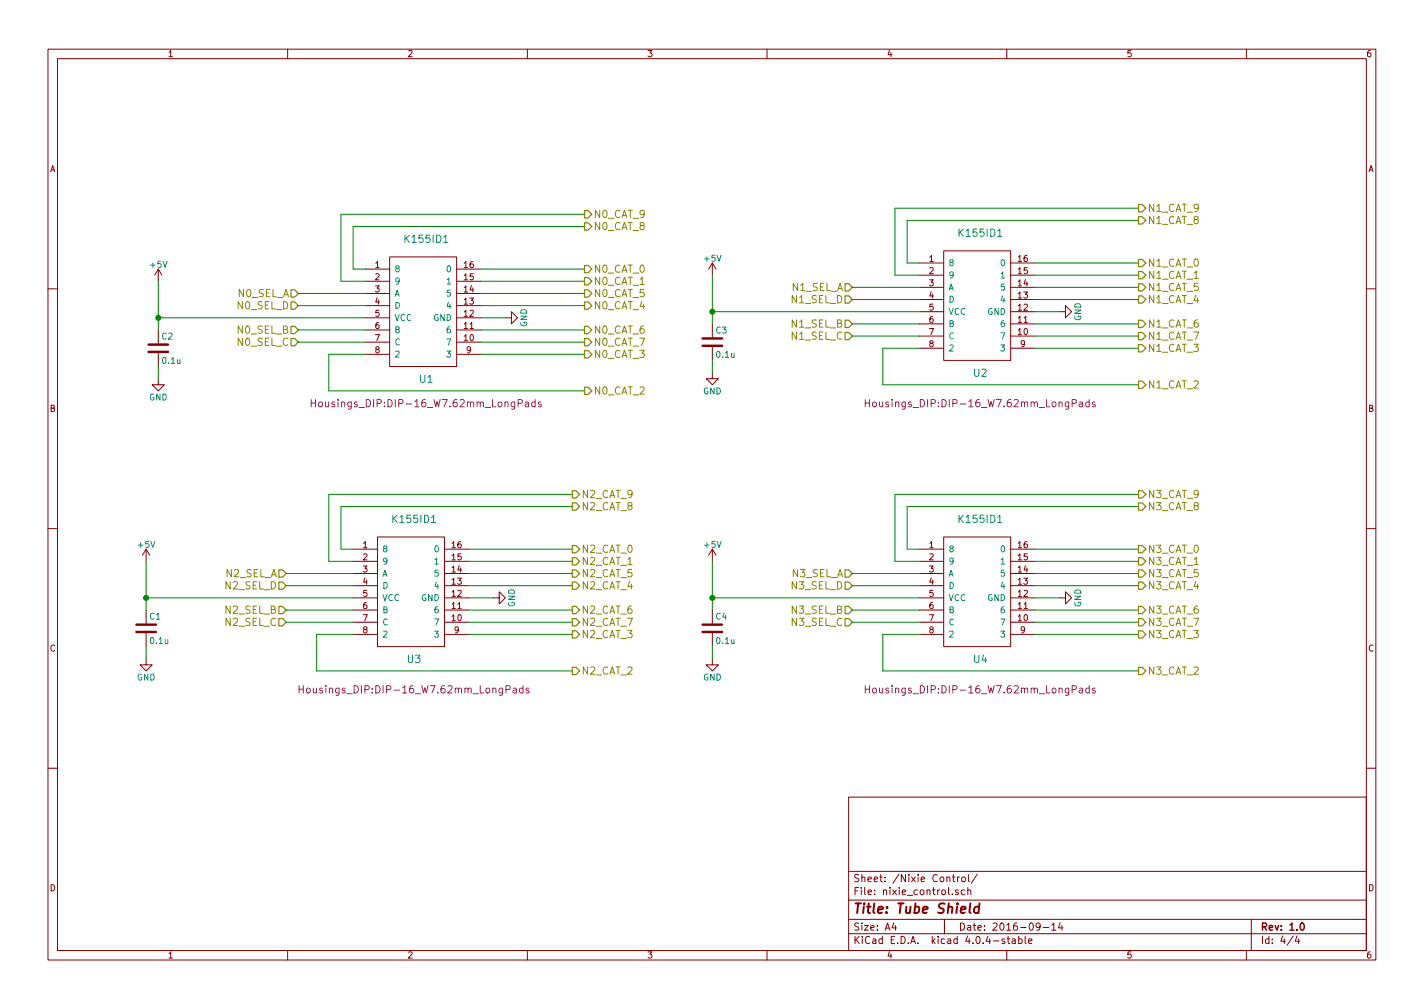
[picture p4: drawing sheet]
EESchema Schematic File Version 2
LIBS:tube_shield-rescue
LIBS:power
LIBS:device
LIBS:transistors
LIBS:conn
LIBS:linear
LIBS:regul
LIBS:74xx
LIBS:cmos4000
LIBS:adc-dac
LIBS:memory
LIBS:xilinx
LIBS:microcontrollers
LIBS:dsp
LIBS:microchip
LIBS:analog_switches
LIBS:motorola
LIBS:texas
LIBS:intel
LIBS:audio
LIBS:interface
LIBS:digital-audio
LIBS:philips
LIBS:display
LIBS:cypress
LIBS:siliconi
LIBS:opto
LIBS:atmel
LIBS:contrib
LIBS:valves
LIBS:nixie_lib
LIBS:nixie_clock-rescue
LIBS:tube_shield-cache
EELAYER 25 0
EELAYER END
$Descr A4 11693 8268
encoding utf-8
Sheet 4 4
Title "Tube Shield"
Date "2016-09-14"
Rev "1.0"
Comp ""
Comment1 ""
Comment2 ""
Comment3 ""
Comment4 ""
$EndDescr
$Comp
L K155ID1 U1
U 1 1
P 3500 2750
F 0 "U1" H 3500 2400 60  0000 C CNN
F 1 "K155ID1" H 3500 3550 60  0000 C CNN
F 2 "Housings_DIP:DIP-16_W7.62mm_LongPads" H 3500 2200 60  0000 C CNN
F 3 "" H 3500 2800 60  0000 C CNN
	1    3500 2750
	1    0    0    -1  
$EndComp
$Comp
L +5V #PWR014
U 1 1
P 1300 2300
F 0 "#PWR014" H 1300 2150 50  0001 C CNN
F 1 "+5V" H 1300 2440 50  0000 C CNN
F 2 "" H 1300 2300 50  0000 C CNN
F 3 "" H 1300 2300 50  0000 C CNN
	1    1300 2300
	1    0    0    -1  
$EndComp
$Comp
L C C2
U 1 1
P 1300 2850
F 0 "C2" H 1325 2950 50  0000 L CNN
F 1 "0.1u" H 1325 2750 50  0000 L CNN
F 2 "" H 1338 2700 50  0000 C CNN
F 3 "" H 1300 2850 50  0000 C CNN
	1    1300 2850
	1    0    0    -1  
$EndComp
$Comp
L GND #PWR015
U 1 1
P 1300 3100
F 0 "#PWR015" H 1300 2850 50  0001 C CNN
F 1 "GND" H 1300 2950 50  0000 C CNN
F 2 "" H 1300 3100 50  0000 C CNN
F 3 "" H 1300 3100 50  0000 C CNN
	1    1300 3100
	1    0    0    -1  
$EndComp
Text HLabel 2450 2400 0    60   Input ~ 0
N0_SEL_A
Text HLabel 2450 2700 0    60   Input ~ 0
N0_SEL_B
Text HLabel 2450 2800 0    60   Input ~ 0
N0_SEL_C
Text HLabel 2450 2500 0    60   Input ~ 0
N0_SEL_D
Wire Wire Line
	3000 2600 1300 2600
Wire Wire Line
	1300 2300 1300 2700
Connection ~ 1300 2600
Wire Wire Line
	1300 3000 1300 3100
Wire Wire Line
	3000 2700 2450 2700
Wire Wire Line
	3000 2800 2450 2800
Wire Wire Line
	3000 2500 2450 2500
Wire Wire Line
	3000 2400 2450 2400
Wire Wire Line
	3950 2600 4150 2600
$Comp
L GND #PWR016
U 1 1
P 4150 2600
F 0 "#PWR016" H 4150 2350 50  0001 C CNN
F 1 "GND" H 4150 2450 50  0000 C CNN
F 2 "" H 4150 2600 50  0000 C CNN
F 3 "" H 4150 2600 50  0000 C CNN
	1    4150 2600
	0    -1   -1   0   
$EndComp
Wire Wire Line
	3950 2200 4800 2200
Wire Wire Line
	3950 2300 4800 2300
Wire Wire Line
	3000 2900 2700 2900
Wire Wire Line
	2700 2900 2700 3200
Wire Wire Line
	2700 3200 4800 3200
Wire Wire Line
	3950 2900 4800 2900
Wire Wire Line
	3950 2800 4800 2800
Wire Wire Line
	3950 2700 4800 2700
Wire Wire Line
	3950 2500 4800 2500
Wire Wire Line
	3950 2400 4800 2400
Wire Wire Line
	3000 2300 2800 2300
Wire Wire Line
	2800 2300 2800 1750
Wire Wire Line
	2800 1750 4800 1750
Wire Wire Line
	3000 2200 2900 2200
Wire Wire Line
	2900 2200 2900 1850
Wire Wire Line
	2900 1850 4800 1850
Text HLabel 4800 1750 2    60   Output ~ 0
N0_CAT_9
Text HLabel 4800 1850 2    60   Output ~ 0
N0_CAT_8
Text HLabel 4800 2200 2    60   Output ~ 0
N0_CAT_0
Text HLabel 4800 2300 2    60   Output ~ 0
N0_CAT_1
Text HLabel 4800 2400 2    60   Output ~ 0
N0_CAT_5
Text HLabel 4800 2500 2    60   Output ~ 0
N0_CAT_4
Text HLabel 4800 2700 2    60   Output ~ 0
N0_CAT_6
Text HLabel 4800 2800 2    60   Output ~ 0
N0_CAT_7
Text HLabel 4800 2900 2    60   Output ~ 0
N0_CAT_3
Text HLabel 4800 3200 2    60   Output ~ 0
N0_CAT_2
$Comp
L K155ID1 U2
U 1 1
P 8050 2700
F 0 "U2" H 8050 2350 60  0000 C CNN
F 1 "K155ID1" H 8050 3500 60  0000 C CNN
F 2 "Housings_DIP:DIP-16_W7.62mm_LongPads" H 8050 2100 60  0000 C CNN
F 3 "" H 8050 2750 60  0000 C CNN
	1    8050 2700
	1    0    0    -1  
$EndComp
$Comp
L +5V #PWR017
U 1 1
P 5850 2250
F 0 "#PWR017" H 5850 2100 50  0001 C CNN
F 1 "+5V" H 5850 2390 50  0000 C CNN
F 2 "" H 5850 2250 50  0000 C CNN
F 3 "" H 5850 2250 50  0000 C CNN
	1    5850 2250
	1    0    0    -1  
$EndComp
$Comp
L C C3
U 1 1
P 5850 2800
F 0 "C3" H 5875 2900 50  0000 L CNN
F 1 "0.1u" H 5875 2700 50  0000 L CNN
F 2 "" H 5888 2650 50  0000 C CNN
F 3 "" H 5850 2800 50  0000 C CNN
	1    5850 2800
	1    0    0    -1  
$EndComp
$Comp
L GND #PWR018
U 1 1
P 5850 3050
F 0 "#PWR018" H 5850 2800 50  0001 C CNN
F 1 "GND" H 5850 2900 50  0000 C CNN
F 2 "" H 5850 3050 50  0000 C CNN
F 3 "" H 5850 3050 50  0000 C CNN
	1    5850 3050
	1    0    0    -1  
$EndComp
Text HLabel 7000 2350 0    60   Input ~ 0
N1_SEL_A
Text HLabel 7000 2650 0    60   Input ~ 0
N1_SEL_B
Text HLabel 7000 2750 0    60   Input ~ 0
N1_SEL_C
Text HLabel 7000 2450 0    60   Input ~ 0
N1_SEL_D
Wire Wire Line
	7550 2550 5850 2550
Wire Wire Line
	5850 2250 5850 2650
Connection ~ 5850 2550
Wire Wire Line
	5850 2950 5850 3050
Wire Wire Line
	7550 2650 7000 2650
Wire Wire Line
	7550 2750 7000 2750
Wire Wire Line
	7550 2450 7000 2450
Wire Wire Line
	7550 2350 7000 2350
Wire Wire Line
	8500 2550 8700 2550
$Comp
L GND #PWR019
U 1 1
P 8700 2550
F 0 "#PWR019" H 8700 2300 50  0001 C CNN
F 1 "GND" H 8700 2400 50  0000 C CNN
F 2 "" H 8700 2550 50  0000 C CNN
F 3 "" H 8700 2550 50  0000 C CNN
	1    8700 2550
	0    -1   -1   0   
$EndComp
Wire Wire Line
	8500 2150 9350 2150
Wire Wire Line
	8500 2250 9350 2250
Wire Wire Line
	7550 2850 7250 2850
Wire Wire Line
	7250 2850 7250 3150
Wire Wire Line
	7250 3150 9350 3150
Wire Wire Line
	8500 2850 9350 2850
Wire Wire Line
	8500 2750 9350 2750
Wire Wire Line
	8500 2650 9350 2650
Wire Wire Line
	8500 2450 9350 2450
Wire Wire Line
	8500 2350 9350 2350
Wire Wire Line
	7550 2250 7350 2250
Wire Wire Line
	7350 2250 7350 1700
Wire Wire Line
	7350 1700 9350 1700
Wire Wire Line
	7550 2150 7450 2150
Wire Wire Line
	7450 2150 7450 1800
Wire Wire Line
	7450 1800 9350 1800
Text HLabel 9350 1700 2    60   Output ~ 0
N1_CAT_9
Text HLabel 9350 1800 2    60   Output ~ 0
N1_CAT_8
Text HLabel 9350 2150 2    60   Output ~ 0
N1_CAT_0
Text HLabel 9350 2250 2    60   Output ~ 0
N1_CAT_1
Text HLabel 9350 2350 2    60   Output ~ 0
N1_CAT_5
Text HLabel 9350 2450 2    60   Output ~ 0
N1_CAT_4
Text HLabel 9350 2650 2    60   Output ~ 0
N1_CAT_6
Text HLabel 9350 2750 2    60   Output ~ 0
N1_CAT_7
Text HLabel 9350 2850 2    60   Output ~ 0
N1_CAT_3
Text HLabel 9350 3150 2    60   Output ~ 0
N1_CAT_2
$Comp
L K155ID1 U3
U 1 1
P 3400 5050
F 0 "U3" H 3400 4700 60  0000 C CNN
F 1 "K155ID1" H 3400 5850 60  0000 C CNN
F 2 "Housings_DIP:DIP-16_W7.62mm_LongPads" H 3400 4450 60  0000 C CNN
F 3 "" H 3400 5100 60  0000 C CNN
	1    3400 5050
	1    0    0    -1  
$EndComp
$Comp
L +5V #PWR020
U 1 1
P 1200 4600
F 0 "#PWR020" H 1200 4450 50  0001 C CNN
F 1 "+5V" H 1200 4740 50  0000 C CNN
F 2 "" H 1200 4600 50  0000 C CNN
F 3 "" H 1200 4600 50  0000 C CNN
	1    1200 4600
	1    0    0    -1  
$EndComp
$Comp
L C C1
U 1 1
P 1200 5150
F 0 "C1" H 1225 5250 50  0000 L CNN
F 1 "0.1u" H 1225 5050 50  0000 L CNN
F 2 "" H 1238 5000 50  0000 C CNN
F 3 "" H 1200 5150 50  0000 C CNN
	1    1200 5150
	1    0    0    -1  
$EndComp
$Comp
L GND #PWR021
U 1 1
P 1200 5400
F 0 "#PWR021" H 1200 5150 50  0001 C CNN
F 1 "GND" H 1200 5250 50  0000 C CNN
F 2 "" H 1200 5400 50  0000 C CNN
F 3 "" H 1200 5400 50  0000 C CNN
	1    1200 5400
	1    0    0    -1  
$EndComp
Text HLabel 2350 4700 0    60   Input ~ 0
N2_SEL_A
Text HLabel 2350 5000 0    60   Input ~ 0
N2_SEL_B
Text HLabel 2350 5100 0    60   Input ~ 0
N2_SEL_C
Text HLabel 2350 4800 0    60   Input ~ 0
N2_SEL_D
Wire Wire Line
	2900 4900 1200 4900
Wire Wire Line
	1200 4600 1200 5000
Connection ~ 1200 4900
Wire Wire Line
	1200 5300 1200 5400
Wire Wire Line
	2900 5000 2350 5000
Wire Wire Line
	2900 5100 2350 5100
Wire Wire Line
	2900 4800 2350 4800
Wire Wire Line
	2900 4700 2350 4700
Wire Wire Line
	3850 4900 4050 4900
$Comp
L GND #PWR022
U 1 1
P 4050 4900
F 0 "#PWR022" H 4050 4650 50  0001 C CNN
F 1 "GND" H 4050 4750 50  0000 C CNN
F 2 "" H 4050 4900 50  0000 C CNN
F 3 "" H 4050 4900 50  0000 C CNN
	1    4050 4900
	0    -1   -1   0   
$EndComp
Wire Wire Line
	3850 4500 4700 4500
Wire Wire Line
	3850 4600 4700 4600
Wire Wire Line
	2900 5200 2600 5200
Wire Wire Line
	2600 5200 2600 5500
Wire Wire Line
	2600 5500 4700 5500
Wire Wire Line
	3850 5200 4700 5200
Wire Wire Line
	3850 5100 4700 5100
Wire Wire Line
	3850 5000 4700 5000
Wire Wire Line
	3850 4800 4700 4800
Wire Wire Line
	3850 4700 4700 4700
Wire Wire Line
	2900 4600 2700 4600
Wire Wire Line
	2700 4600 2700 4050
Wire Wire Line
	2700 4050 4700 4050
Wire Wire Line
	2900 4500 2800 4500
Wire Wire Line
	2800 4500 2800 4150
Wire Wire Line
	2800 4150 4700 4150
Text HLabel 4700 4050 2    60   Output ~ 0
N2_CAT_9
Text HLabel 4700 4150 2    60   Output ~ 0
N2_CAT_8
Text HLabel 4700 4500 2    60   Output ~ 0
N2_CAT_0
Text HLabel 4700 4600 2    60   Output ~ 0
N2_CAT_1
Text HLabel 4700 4700 2    60   Output ~ 0
N2_CAT_5
Text HLabel 4700 4800 2    60   Output ~ 0
N2_CAT_4
Text HLabel 4700 5000 2    60   Output ~ 0
N2_CAT_6
Text HLabel 4700 5100 2    60   Output ~ 0
N2_CAT_7
Text HLabel 4700 5200 2    60   Output ~ 0
N2_CAT_3
Text HLabel 4700 5500 2    60   Output ~ 0
N2_CAT_2
$Comp
L K155ID1 U4
U 1 1
P 8050 5050
F 0 "U4" H 8050 4700 60  0000 C CNN
F 1 "K155ID1" H 8050 5850 60  0000 C CNN
F 2 "Housings_DIP:DIP-16_W7.62mm_LongPads" H 8050 4450 60  0000 C CNN
F 3 "" H 8050 5100 60  0000 C CNN
	1    8050 5050
	1    0    0    -1  
$EndComp
$Comp
L +5V #PWR023
U 1 1
P 5850 4600
F 0 "#PWR023" H 5850 4450 50  0001 C CNN
F 1 "+5V" H 5850 4740 50  0000 C CNN
F 2 "" H 5850 4600 50  0000 C CNN
F 3 "" H 5850 4600 50  0000 C CNN
	1    5850 4600
	1    0    0    -1  
$EndComp
$Comp
L C C4
U 1 1
P 5850 5150
F 0 "C4" H 5875 5250 50  0000 L CNN
F 1 "0.1u" H 5875 5050 50  0000 L CNN
F 2 "" H 5888 5000 50  0000 C CNN
F 3 "" H 5850 5150 50  0000 C CNN
	1    5850 5150
	1    0    0    -1  
$EndComp
$Comp
L GND #PWR024
U 1 1
P 5850 5400
F 0 "#PWR024" H 5850 5150 50  0001 C CNN
F 1 "GND" H 5850 5250 50  0000 C CNN
F 2 "" H 5850 5400 50  0000 C CNN
F 3 "" H 5850 5400 50  0000 C CNN
	1    5850 5400
	1    0    0    -1  
$EndComp
Text HLabel 7000 4700 0    60   Input ~ 0
N3_SEL_A
Text HLabel 7000 5000 0    60   Input ~ 0
N3_SEL_B
Text HLabel 7000 5100 0    60   Input ~ 0
N3_SEL_C
Text HLabel 7000 4800 0    60   Input ~ 0
N3_SEL_D
Wire Wire Line
	7550 4900 5850 4900
Wire Wire Line
	5850 4600 5850 5000
Connection ~ 5850 4900
Wire Wire Line
	5850 5300 5850 5400
Wire Wire Line
	7550 5000 7000 5000
Wire Wire Line
	7550 5100 7000 5100
Wire Wire Line
	7550 4800 7000 4800
Wire Wire Line
	7550 4700 7000 4700
Wire Wire Line
	8500 4900 8700 4900
$Comp
L GND #PWR025
U 1 1
P 8700 4900
F 0 "#PWR025" H 8700 4650 50  0001 C CNN
F 1 "GND" H 8700 4750 50  0000 C CNN
F 2 "" H 8700 4900 50  0000 C CNN
F 3 "" H 8700 4900 50  0000 C CNN
	1    8700 4900
	0    -1   -1   0   
$EndComp
Wire Wire Line
	8500 4500 9350 4500
Wire Wire Line
	8500 4600 9350 4600
Wire Wire Line
	7550 5200 7250 5200
Wire Wire Line
	7250 5200 7250 5500
Wire Wire Line
	7250 5500 9350 5500
Wire Wire Line
	8500 5200 9350 5200
Wire Wire Line
	8500 5100 9350 5100
Wire Wire Line
	8500 5000 9350 5000
Wire Wire Line
	8500 4800 9350 4800
Wire Wire Line
	8500 4700 9350 4700
Wire Wire Line
	7550 4600 7350 4600
Wire Wire Line
	7350 4600 7350 4050
Wire Wire Line
	7350 4050 9350 4050
Wire Wire Line
	7550 4500 7450 4500
Wire Wire Line
	7450 4500 7450 4150
Wire Wire Line
	7450 4150 9350 4150
Text HLabel 9350 4050 2    60   Output ~ 0
N3_CAT_9
Text HLabel 9350 4150 2    60   Output ~ 0
N3_CAT_8
Text HLabel 9350 4500 2    60   Output ~ 0
N3_CAT_0
Text HLabel 9350 4600 2    60   Output ~ 0
N3_CAT_1
Text HLabel 9350 4700 2    60   Output ~ 0
N3_CAT_5
Text HLabel 9350 4800 2    60   Output ~ 0
N3_CAT_4
Text HLabel 9350 5000 2    60   Output ~ 0
N3_CAT_6
Text HLabel 9350 5100 2    60   Output ~ 0
N3_CAT_7
Text HLabel 9350 5200 2    60   Output ~ 0
N3_CAT_3
Text HLabel 9350 5500 2    60   Output ~ 0
N3_CAT_2
$EndSCHEMATC
